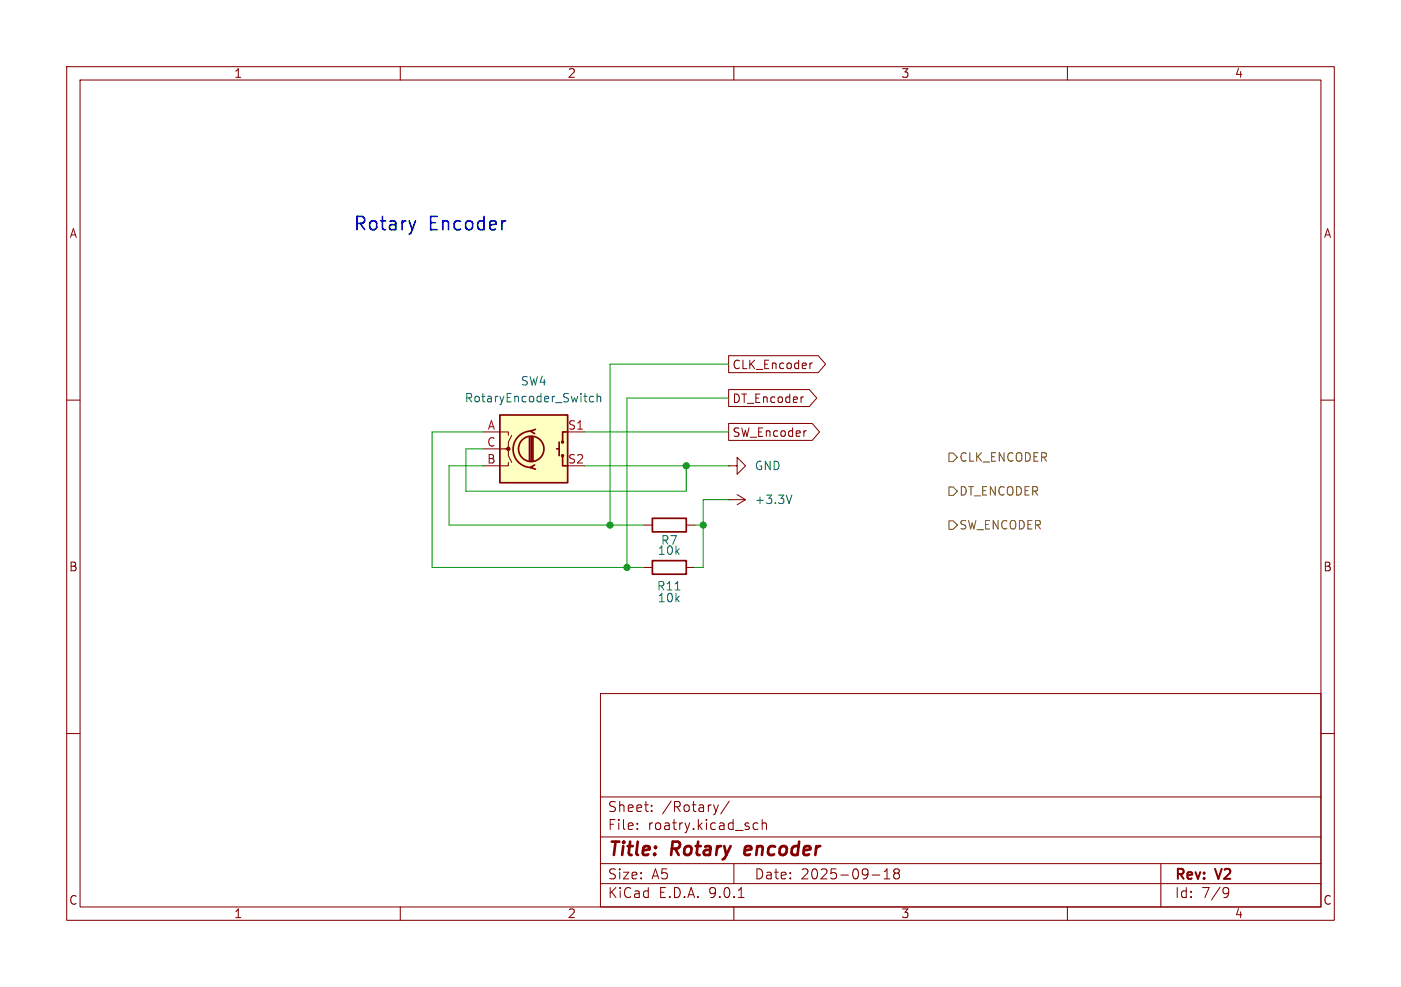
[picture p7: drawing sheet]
<svg xmlns="http://www.w3.org/2000/svg" width="210mm" height="148mm" viewBox="0 0 210 148" stroke-linecap="round" stroke-linejoin="round" font-family="sans-serif">
<g fill="none" stroke="#840000" stroke-width=".15">
<path d="M10 10h190v128h-190zM12 12h186v124h-186zM60 10v2M110 10v2M160 10v2M10 60h2M96.5 78.7h1.3M102.9 78.7h1.2M109.2 74.9h.1M109.2 69.9h1.3v-1.3l1.3 1.3-1.3 1.2v-1.2M109.2 69.9h.1M109.2 74.9h2.6"/>
<path d="M110.5 74.2l1.3 .7M111.8 74.9l-1.3 .8M198 60h2M96.5 85.1h1.3M102.9 85.1h1.2M10 110h2M90 104h108v32h-108zM90 119.5h108M198 110h2M60 136v2M90 132.5h108M90 129.5h108"/>
<path d="M90 125.5h108M95.5 124.2v.2M95.5 123.5v.1M97.7 121.5v.2M97.7 120.8v.1M107 120.7l.3 1M107.3 121.7l-.1 .3M107.7 120.7l-.4 1M109.3 120.1l-1.3 1.9M110 136v2M110 129.5v3M110.7 134.6h.8"/>
<path d="M112.9 124.1l.3 .3 .4-.1M113.6 123.5l-.4-.1-.3 .3M114.3 123.5a.37 .37 0 0 1 .6 .1v.8M114.3 122.9v1.5M130.8 131.2h1.1M132.5 131.8h.9M132.5 130.7l.5-.4v1.5M134.3 130.9l-.3 .3v.4l.3 .2 .4-.1 .1-.2v-.4l-.3-.2M134.3 130.9l-.3-.3v-.2l.3-.1 .4 .1 .1 .2v.2l-.3 .1M134.3 130.9h.2M160 136v2M174 129.5v6.5"/>
<path d="M183.6 133.1h.3l.2 .1a.99 .99 0 0 1-.3 1.4h-.3M184.2 133.7l-.3 .3h-.3"/>
</g>
<path d="M111.8 127l-.2 .9 .2 .3M112.6 127.4l-1 .1" fill="none" stroke="#840000" stroke-width=".4"/>
<path d="M118.7 74.2l-.4 1.3M101.2 88.5h.7" fill="none" stroke="#006464" stroke-width=".15"/>
<path d="M97.8 77.7h5.1v2.1h-5.1zM97.8 84.1h5.1v2h-5.1z" fill="none" stroke="#840000" stroke-width=".25"/>
<path d="M74.9 62.2h10.2v10.2h-10.2z" fill="#ffffc2"/>
<g fill="none" stroke="#840000" stroke-width=".25">
<path d="M74.9 62.2h10.2v10.2h-10.2zM79.4 65.5v3.6M79.6 64.6a2.73 2.73 0 0 0-2.7 2.8 2.73 2.73 0 0 0 2.7 2.7M79.6 65.5v3.6M79.9 65.5v3.6M80.1 69.7l-.6 .4 .8 .3M80.3 64.4l-.8 .2 .6 .4M83.4 67.3h.4M83.8 66.3v2M84.3 68.3v1.6h.8M85.1 64.8h-.8v1.5"/>
<circle cx="79.6" cy="67.3" r="1.9"/>
<circle cx="84.3" cy="68.3" r=".13"/>
<circle cx="84.3" cy="66.3" r=".13"/>
</g>
<path d="M109.2 58.4h12.1l1.1 1.3-1.1 1.3h-12.1zM109.2 53.3h13.4l1.2 1.3-1.2 1.3h-13.4zM120.4 59.5l-.2 .1M121.4 54.4v.9M121.8 54.4l-.3 .1-.1 .2M72.4 64.8h3.8v.5M72.4 67.3h3.8v1l.5 1M76.2 69.3v.6h-3.8M76.7 65.3l-.5 1v1h-.5M85.1 64.8h2.5M109.2 63.5h12.5l1.2 1.3-1.2 1.2h-12.5zM120.9 64.6l-.3 .1" fill="none" stroke="#840000" stroke-width=".15"/>
<circle cx="76.2" cy="67.3" r=".25" fill="#840000" stroke="#840000" stroke-width=".15"/>
<path d="M89 59.5l-.4-.1-.2 .3v.3l.1 .2h.5M89.5 59.5l.2-.1 .3 .1v.8M89.5 59v1.3" fill="none" stroke="#006464" stroke-width=".15"/>
<path d="M142.2 73h.7l.6 .7-.6 .6h-.7zM142.2 67.9h.7l.6 .7-.6 .6h-.7zM142.2 78.1h.7l.6 .6-.6 .7h-.7z" fill="none" stroke="#725600" stroke-width=".15"/>
<path d="M109.2 54.6h-17.8v24.1M109.2 59.7h-15.2v25.4M72.4 67.3h-2.6v6.4h33.1v-3.8M72.4 64.8h-7.6v20.3h31.7M72.4 69.9h-5.1v8.8h29.2M87.6 64.8h21.6M87.6 69.9h21.6M104.1 78.7h1.3M109.2 74.9h-3.8v10.2h-1.3" fill="none" stroke="#009600" stroke-width=".15"/>
<path d="M62.3 33.1l-.5 1.3M75.8 33.1l-.4 .1" fill="none" stroke="#0000c2" stroke-width=".25"/>
<g fill="#009600" stroke="#009600" stroke-width=".15">
<circle cx="105.4" cy="78.7" r=".46"/>
<circle cx="102.9" cy="69.9" r=".46"/>
<circle cx="91.4" cy="78.7" r=".46"/>
<circle cx="94" cy="85.1" r=".46"/>
</g>
<g font-size="2.8" fill="#0000c2">
<text x="52.9" y="34.9">Rotary</text>
<text x="64.3" y="34.9">Encoder</text>
</g>
<g font-size="2.8" fill="#840000">
<text x="91" y="128.9">Title:</text>
<text x="100.7" y="128.9">Rotary</text>
<text x="112.5" y="128.9">encoder</text>
</g>
<g font-size="2.1" fill="#840000">
<text x="91" y="124.7">File:</text>
<text x="91" y="122">Sheet:</text>
<text x="97.1" y="124.7">roatry.kicad_sch</text>
<text x="99.2" y="122">/Rotary/</text>
<text x="91" y="134.9">KiCad</text>
<text x="91" y="132.1">Size:</text>
<text x="97.7" y="132.1">A5</text>
<text x="98.7" y="134.9">E.D.A.</text>
<text x="106.3" y="134.9">9.0.1</text>
<text x="113" y="132.1">Date:</text>
<text x="120" y="132.1">2025-09-18</text>
<text x="176" y="132.3">Rev:</text>
<text x="176" y="134.9">Id:</text>
<text x="180.1" y="134.9">7/9</text>
<text x="182.4" y="132.3">V2</text>
</g>
<g font-size="1.8" fill="#840000">
<text x="35" y="11.9">1</text>
<text x="85" y="11.9">2</text>
<text x="135" y="11.9">3</text>
<text x="185" y="11.9">4</text>
<text x="10.3" y="35.9">A</text>
<text x="198.4" y="35.9">A</text>
<text x="109.7" y="55.6">CLK_Encoder</text>
<text x="109.7" y="60.6">DT_Encoder</text>
<text x="109.7" y="65.7">SW_Encoder</text>
<text x="10.3" y="85.9">B</text>
<text x="198.3" y="85.9">B</text>
<text x="10.3" y="135.9">C</text>
<text x="35" y="137.9">1</text>
<text x="85" y="137.9">2</text>
<text x="135" y="137.9">3</text>
<text x="185" y="137.9">4</text>
<text x="198.3" y="135.9">C</text>
</g>
<g font-size="1.8" fill="#006464">
<text x="78" y="58">SW4</text>
<text x="69.6" y="60.6">RotaryEncoder_Switch</text>
<text x="113" y="70.7">GND</text>
<text x="113" y="75.8">+3.3V</text>
<text x="98.5" y="83.4">10k</text>
<text x="99" y="81.9">R7</text>
<text x="98.4" y="88.7">R11</text>
<text x="98.5" y="90.5">10k</text>
</g>
<g font-size="1.8" fill="#a90000">
<text x="73" y="64.5">A</text>
<text x="85" y="64.5">S1</text>
<text x="72.9" y="67.1">C</text>
<text x="72.9" y="69.6">B</text>
<text x="85" y="69.6">S2</text>
</g>
<g font-size="1.8" fill="#725600">
<text x="143.7" y="69.4">CLK_ENCODER</text>
<text x="143.7" y="74.5">DT_ENCODER</text>
<text x="143.7" y="79.6">SW_ENCODER</text>
</g>
</svg>
